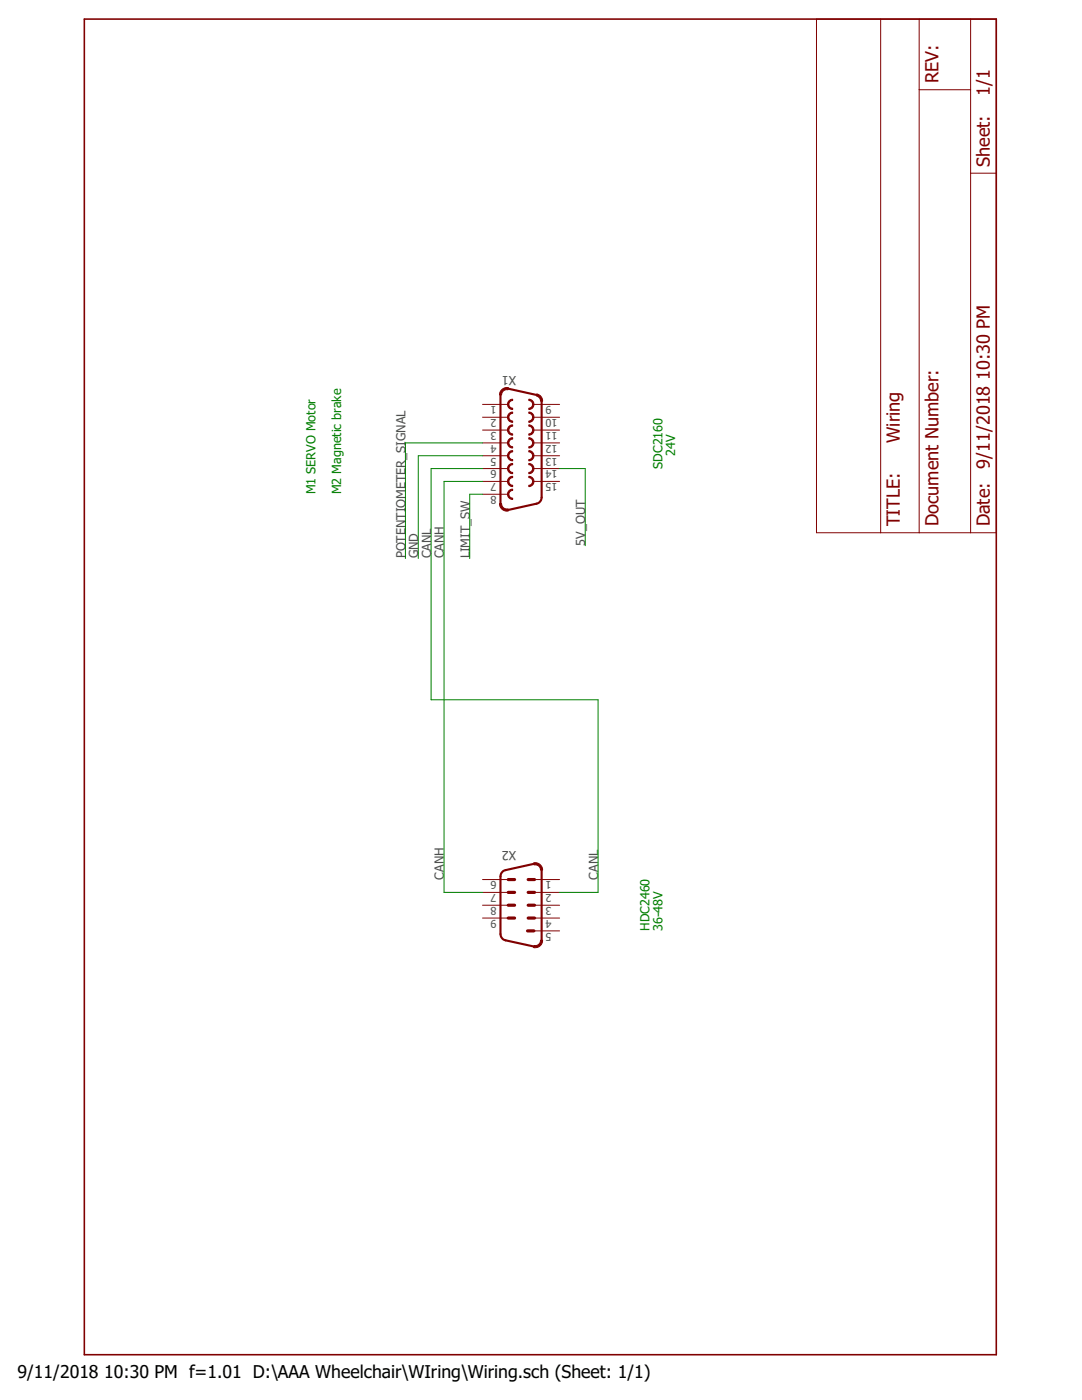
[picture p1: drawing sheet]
<?xml version="1.0" encoding="utf-8"?>
<!DOCTYPE eagle SYSTEM "eagle.dtd">
<eagle version="8.3.2">
<drawing>
<settings>
<setting alwaysvectorfont="no"/>
<setting verticaltext="up"/>
</settings>
<grid distance="0.1" unitdist="inch" unit="inch" style="lines" multiple="1" display="no" altdistance="0.01" altunitdist="inch" altunit="inch"/>
<schematic xreflabel="%N (%S.%C%R)" xrefpart="/%S.%C%R">
<libraries>
<library name="frames">
<symbols>
<symbol name="DINA4_L">
<frame x1="0" y1="0" x2="264.16" y2="180.34" columns="4" rows="4" layer="94" border-left="no" border-top="no" border-right="no" border-bottom="no"/>
</symbol>
<symbol name="DOCFIELD">
<wire x1="0" y1="0" x2="71.12" y2="0" width="0.1016" layer="94"/>
<wire x1="101.6" y1="15.24" x2="87.63" y2="15.24" width="0.1016" layer="94"/>
<wire x1="0" y1="0" x2="0" y2="5.08" width="0.1016" layer="94"/>
<wire x1="0" y1="5.08" x2="71.12" y2="5.08" width="0.1016" layer="94"/>
<wire x1="0" y1="5.08" x2="0" y2="15.24" width="0.1016" layer="94"/>
<wire x1="101.6" y1="15.24" x2="101.6" y2="5.08" width="0.1016" layer="94"/>
<wire x1="71.12" y1="5.08" x2="71.12" y2="0" width="0.1016" layer="94"/>
<wire x1="71.12" y1="5.08" x2="87.63" y2="5.08" width="0.1016" layer="94"/>
<wire x1="71.12" y1="0" x2="101.6" y2="0" width="0.1016" layer="94"/>
<wire x1="87.63" y1="15.24" x2="87.63" y2="5.08" width="0.1016" layer="94"/>
<wire x1="87.63" y1="15.24" x2="0" y2="15.24" width="0.1016" layer="94"/>
<wire x1="87.63" y1="5.08" x2="101.6" y2="5.08" width="0.1016" layer="94"/>
<wire x1="101.6" y1="5.08" x2="101.6" y2="0" width="0.1016" layer="94"/>
<wire x1="0" y1="15.24" x2="0" y2="22.86" width="0.1016" layer="94"/>
<wire x1="101.6" y1="35.56" x2="0" y2="35.56" width="0.1016" layer="94"/>
<wire x1="101.6" y1="35.56" x2="101.6" y2="22.86" width="0.1016" layer="94"/>
<wire x1="0" y1="22.86" x2="101.6" y2="22.86" width="0.1016" layer="94"/>
<wire x1="0" y1="22.86" x2="0" y2="35.56" width="0.1016" layer="94"/>
<wire x1="101.6" y1="22.86" x2="101.6" y2="15.24" width="0.1016" layer="94"/>
<text x="1.27" y="1.27" size="2.54" layer="94">Date:</text>
<text x="12.7" y="1.27" size="2.54" layer="94">&gt;LAST_DATE_TIME</text>
<text x="72.39" y="1.27" size="2.54" layer="94">Sheet:</text>
<text x="86.36" y="1.27" size="2.54" layer="94">&gt;SHEET</text>
<text x="88.9" y="11.43" size="2.54" layer="94">REV:</text>
<text x="1.27" y="19.05" size="2.54" layer="94">TITLE:</text>
<text x="1.27" y="11.43" size="2.54" layer="94">Document Number:</text>
<text x="17.78" y="19.05" size="2.54" layer="94">&gt;DRAWING_NAME</text>
</symbol>
</symbols>
<devicesets>
<deviceset name="DINA4_L" prefix="FRAME" uservalue="yes">
<gates>
<gate name="G$1" symbol="DINA4_L" x="0" y="0"/>
<gate name="G$2" symbol="DOCFIELD" x="162.56" y="0" addlevel="must"/>
</gates>
<devices>
<device name="">
<technologies>
<technology name=""/>
</technologies>
</device>
</devices>
</deviceset>
</devicesets>
</library>
<library name="con-subd">
<symbols>
<symbol name="M09">
<wire x1="-2.54" y1="5.08" x2="-1.27" y2="5.08" width="0.6096" layer="94"/>
<wire x1="-2.54" y1="2.54" x2="-1.27" y2="2.54" width="0.6096" layer="94"/>
<wire x1="1.397" y1="5.08" x2="2.667" y2="5.08" width="0.6096" layer="94"/>
<wire x1="1.397" y1="2.54" x2="2.667" y2="2.54" width="0.6096" layer="94"/>
<wire x1="-2.54" y1="0" x2="-1.27" y2="0" width="0.6096" layer="94"/>
<wire x1="-2.54" y1="-2.54" x2="-1.27" y2="-2.54" width="0.6096" layer="94"/>
<wire x1="1.397" y1="0" x2="2.667" y2="0" width="0.6096" layer="94"/>
<wire x1="1.397" y1="-2.54" x2="2.667" y2="-2.54" width="0.6096" layer="94"/>
<wire x1="1.27" y1="-5.08" x2="2.54" y2="-5.08" width="0.6096" layer="94"/>
<wire x1="2.5226" y1="-8.1718" x2="4.0637" y2="-6.9312" width="0.4064" layer="94" curve="102.322193" cap="flat"/>
<wire x1="2.5226" y1="-8.1718" x2="-3.0654" y2="-6.9494" width="0.4064" layer="94"/>
<wire x1="-4.064" y1="-5.7088" x2="-3.0654" y2="-6.9494" width="0.4064" layer="94" curve="77.657889"/>
<wire x1="-4.064" y1="5.7088" x2="-4.064" y2="-5.7088" width="0.4064" layer="94"/>
<wire x1="-4.064" y1="5.7088" x2="-3.0654" y2="6.9494" width="0.4064" layer="94" curve="-77.657889"/>
<wire x1="4.064" y1="6.9312" x2="4.064" y2="-6.9312" width="0.4064" layer="94"/>
<wire x1="2.5226" y1="8.1718" x2="-3.0654" y2="6.9494" width="0.4064" layer="94"/>
<wire x1="2.5226" y1="8.1719" x2="4.064" y2="6.9312" width="0.4064" layer="94" curve="-102.337599" cap="flat"/>
<text x="-3.81" y="-10.795" size="1.778" layer="96">&gt;VALUE</text>
<text x="-3.81" y="8.89" size="1.778" layer="95">&gt;NAME</text>
<pin name="1" x="7.62" y="5.08" visible="pad" length="middle" direction="pas" rot="R180"/>
<pin name="6" x="-7.62" y="5.08" visible="pad" length="middle" direction="pas"/>
<pin name="2" x="7.62" y="2.54" visible="pad" length="middle" direction="pas" rot="R180"/>
<pin name="7" x="-7.62" y="2.54" visible="pad" length="middle" direction="pas"/>
<pin name="3" x="7.62" y="0" visible="pad" length="middle" direction="pas" rot="R180"/>
<pin name="8" x="-7.62" y="0" visible="pad" length="middle" direction="pas"/>
<pin name="4" x="7.62" y="-2.54" visible="pad" length="middle" direction="pas" rot="R180"/>
<pin name="9" x="-7.62" y="-2.54" visible="pad" length="middle" direction="pas"/>
<pin name="5" x="7.62" y="-5.08" visible="pad" length="middle" direction="pas" rot="R180"/>
</symbol>
<symbol name="F15">
<wire x1="-1.651" y1="8.509" x2="-1.651" y2="6.731" width="0.254" layer="94" curve="180" cap="flat"/>
<wire x1="1.524" y1="6.731" x2="1.524" y2="8.509" width="0.254" layer="94" curve="180" cap="flat"/>
<wire x1="-1.651" y1="5.969" x2="-1.651" y2="4.191" width="0.254" layer="94" curve="180" cap="flat"/>
<wire x1="1.524" y1="4.191" x2="1.524" y2="5.969" width="0.254" layer="94" curve="180" cap="flat"/>
<wire x1="-1.651" y1="3.429" x2="-1.651" y2="1.651" width="0.254" layer="94" curve="180" cap="flat"/>
<wire x1="1.524" y1="1.651" x2="1.524" y2="3.429" width="0.254" layer="94" curve="180" cap="flat"/>
<wire x1="-1.651" y1="0.889" x2="-1.651" y2="-0.889" width="0.254" layer="94" curve="180" cap="flat"/>
<wire x1="1.524" y1="-0.889" x2="1.524" y2="0.889" width="0.254" layer="94" curve="180" cap="flat"/>
<wire x1="-1.651" y1="-1.651" x2="-1.651" y2="-3.429" width="0.254" layer="94" curve="180" cap="flat"/>
<wire x1="1.524" y1="-3.429" x2="1.524" y2="-1.651" width="0.254" layer="94" curve="180" cap="flat"/>
<wire x1="-1.651" y1="-4.191" x2="-1.651" y2="-5.969" width="0.254" layer="94" curve="180" cap="flat"/>
<wire x1="1.524" y1="-5.969" x2="1.524" y2="-4.191" width="0.254" layer="94" curve="180" cap="flat"/>
<wire x1="-1.651" y1="-6.731" x2="-1.651" y2="-8.509" width="0.254" layer="94" curve="180" cap="flat"/>
<wire x1="1.524" y1="-8.509" x2="1.524" y2="-6.731" width="0.254" layer="94" curve="180" cap="flat"/>
<wire x1="-1.651" y1="-9.271" x2="-1.651" y2="-11.049" width="0.254" layer="94" curve="180" cap="flat"/>
<wire x1="-4.064" y1="9.4712" x2="-2.5226" y2="10.712" width="0.4064" layer="94" curve="-102.324066" cap="flat"/>
<wire x1="-2.5226" y1="10.7118" x2="3.0654" y2="9.4894" width="0.4064" layer="94"/>
<wire x1="3.0654" y1="9.4895" x2="4.0642" y2="8.2488" width="0.4064" layer="94" curve="-77.655139" cap="flat"/>
<wire x1="4.064" y1="-10.7888" x2="4.064" y2="8.2488" width="0.4064" layer="94"/>
<wire x1="3.0654" y1="-12.0294" x2="4.064" y2="-10.7888" width="0.4064" layer="94" curve="77.657889"/>
<wire x1="-4.064" y1="-12.0112" x2="-4.064" y2="9.4712" width="0.4064" layer="94"/>
<wire x1="-2.5226" y1="-13.2518" x2="3.0654" y2="-12.0294" width="0.4064" layer="94"/>
<wire x1="-4.064" y1="-12.0112" x2="-2.5226" y2="-13.2519" width="0.4064" layer="94" curve="102.337599" cap="flat"/>
<text x="-4.445" y="-15.875" size="1.778" layer="96">&gt;VALUE</text>
<text x="-3.81" y="11.43" size="1.778" layer="95">&gt;NAME</text>
<pin name="1" x="-7.62" y="7.62" visible="pad" length="middle" direction="pas"/>
<pin name="2" x="-7.62" y="5.08" visible="pad" length="middle" direction="pas"/>
<pin name="3" x="-7.62" y="2.54" visible="pad" length="middle" direction="pas"/>
<pin name="4" x="-7.62" y="0" visible="pad" length="middle" direction="pas"/>
<pin name="5" x="-7.62" y="-2.54" visible="pad" length="middle" direction="pas"/>
<pin name="6" x="-7.62" y="-5.08" visible="pad" length="middle" direction="pas"/>
<pin name="7" x="-7.62" y="-7.62" visible="pad" length="middle" direction="pas"/>
<pin name="8" x="-7.62" y="-10.16" visible="pad" length="middle" direction="pas"/>
<pin name="9" x="7.62" y="7.62" visible="pad" length="middle" direction="pas" rot="R180"/>
<pin name="10" x="7.62" y="5.08" visible="pad" length="middle" direction="pas" rot="R180"/>
<pin name="11" x="7.62" y="2.54" visible="pad" length="middle" direction="pas" rot="R180"/>
<pin name="12" x="7.62" y="0" visible="pad" length="middle" direction="pas" rot="R180"/>
<pin name="13" x="7.62" y="-2.54" visible="pad" length="middle" direction="pas" rot="R180"/>
<pin name="14" x="7.62" y="-5.08" visible="pad" length="middle" direction="pas" rot="R180"/>
<pin name="15" x="7.62" y="-7.62" visible="pad" length="middle" direction="pas" rot="R180"/>
</symbol>
</symbols>
<devicesets>
<deviceset name="M09" prefix="X" uservalue="yes">
<gates>
<gate name="-1" symbol="M09" x="0" y="0"/>
</gates>
<devices>
<device name="D" package="M09D">
<connects>
<connect gate="-1" pin="1" pad="1"/>
<connect gate="-1" pin="2" pad="2"/>
<connect gate="-1" pin="3" pad="3"/>
<connect gate="-1" pin="4" pad="4"/>
<connect gate="-1" pin="5" pad="5"/>
<connect gate="-1" pin="6" pad="6"/>
<connect gate="-1" pin="7" pad="7"/>
<connect gate="-1" pin="8" pad="8"/>
<connect gate="-1" pin="9" pad="9"/>
</connects>
<package3dinstances>
<package3dinstance package3d_urn="urn:adsk.eagle:package:10300/1"/>
</package3dinstances>
<technologies>
<technology name="">
<attribute name="MF" value="" constant="no"/>
<attribute name="MPN" value="" constant="no"/>
<attribute name="OC_FARNELL" value="unknown" constant="no"/>
<attribute name="OC_NEWARK" value="unknown" constant="no"/>
</technology>
</technologies>
</device>
<device name="H" package="M09H">
<connects>
<connect gate="-1" pin="1" pad="1"/>
<connect gate="-1" pin="2" pad="2"/>
<connect gate="-1" pin="3" pad="3"/>
<connect gate="-1" pin="4" pad="4"/>
<connect gate="-1" pin="5" pad="5"/>
<connect gate="-1" pin="6" pad="6"/>
<connect gate="-1" pin="7" pad="7"/>
<connect gate="-1" pin="8" pad="8"/>
<connect gate="-1" pin="9" pad="9"/>
</connects>
<package3dinstances>
<package3dinstance package3d_urn="urn:adsk.eagle:package:10299/1"/>
</package3dinstances>
<technologies>
<technology name="">
<attribute name="MF" value="" constant="no"/>
<attribute name="MPN" value="" constant="no"/>
<attribute name="OC_FARNELL" value="unknown" constant="no"/>
<attribute name="OC_NEWARK" value="unknown" constant="no"/>
</technology>
</technologies>
</device>
<device name="HP" package="M09HP">
<connects>
<connect gate="-1" pin="1" pad="1"/>
<connect gate="-1" pin="2" pad="2"/>
<connect gate="-1" pin="3" pad="3"/>
<connect gate="-1" pin="4" pad="4"/>
<connect gate="-1" pin="5" pad="5"/>
<connect gate="-1" pin="6" pad="6"/>
<connect gate="-1" pin="7" pad="7"/>
<connect gate="-1" pin="8" pad="8"/>
<connect gate="-1" pin="9" pad="9"/>
</connects>
<package3dinstances>
<package3dinstance package3d_urn="urn:adsk.eagle:package:10236/1"/>
</package3dinstances>
<technologies>
<technology name="">
<attribute name="MF" value="" constant="no"/>
<attribute name="MPN" value="" constant="no"/>
<attribute name="OC_FARNELL" value="unknown" constant="no"/>
<attribute name="OC_NEWARK" value="unknown" constant="no"/>
</technology>
</technologies>
</device>
<device name="V" package="M09V">
<connects>
<connect gate="-1" pin="1" pad="1"/>
<connect gate="-1" pin="2" pad="2"/>
<connect gate="-1" pin="3" pad="3"/>
<connect gate="-1" pin="4" pad="4"/>
<connect gate="-1" pin="5" pad="5"/>
<connect gate="-1" pin="6" pad="6"/>
<connect gate="-1" pin="7" pad="7"/>
<connect gate="-1" pin="8" pad="8"/>
<connect gate="-1" pin="9" pad="9"/>
</connects>
<package3dinstances>
<package3dinstance package3d_urn="urn:adsk.eagle:package:10298/1"/>
</package3dinstances>
<technologies>
<technology name="">
<attribute name="MF" value="" constant="no"/>
<attribute name="MPN" value="" constant="no"/>
<attribute name="OC_FARNELL" value="unknown" constant="no"/>
<attribute name="OC_NEWARK" value="unknown" constant="no"/>
</technology>
</technologies>
</device>
<device name="VP" package="M09VP">
<connects>
<connect gate="-1" pin="1" pad="1"/>
<connect gate="-1" pin="2" pad="2"/>
<connect gate="-1" pin="3" pad="3"/>
<connect gate="-1" pin="4" pad="4"/>
<connect gate="-1" pin="5" pad="5"/>
<connect gate="-1" pin="6" pad="6"/>
<connect gate="-1" pin="7" pad="7"/>
<connect gate="-1" pin="8" pad="8"/>
<connect gate="-1" pin="9" pad="9"/>
</connects>
<package3dinstances>
<package3dinstance package3d_urn="urn:adsk.eagle:package:10235/1"/>
</package3dinstances>
<technologies>
<technology name="">
<attribute name="MF" value="" constant="no"/>
<attribute name="MPN" value="" constant="no"/>
<attribute name="OC_FARNELL" value="unknown" constant="no"/>
<attribute name="OC_NEWARK" value="unknown" constant="no"/>
</technology>
</technologies>
</device>
<device name="VB" package="M09VB">
<connects>
<connect gate="-1" pin="1" pad="1"/>
<connect gate="-1" pin="2" pad="2"/>
<connect gate="-1" pin="3" pad="3"/>
<connect gate="-1" pin="4" pad="4"/>
<connect gate="-1" pin="5" pad="5"/>
<connect gate="-1" pin="6" pad="6"/>
<connect gate="-1" pin="7" pad="7"/>
<connect gate="-1" pin="8" pad="8"/>
<connect gate="-1" pin="9" pad="9"/>
</connects>
<package3dinstances>
<package3dinstance package3d_urn="urn:adsk.eagle:package:10296/1"/>
</package3dinstances>
<technologies>
<technology name="">
<attribute name="MF" value="" constant="no"/>
<attribute name="MPN" value="" constant="no"/>
<attribute name="OC_FARNELL" value="unknown" constant="no"/>
<attribute name="OC_NEWARK" value="unknown" constant="no"/>
</technology>
</technologies>
</device>
<device name="-182" package="182-009-MALE">
<connects>
<connect gate="-1" pin="1" pad="1"/>
<connect gate="-1" pin="2" pad="2"/>
<connect gate="-1" pin="3" pad="3"/>
<connect gate="-1" pin="4" pad="4"/>
<connect gate="-1" pin="5" pad="5"/>
<connect gate="-1" pin="6" pad="6"/>
<connect gate="-1" pin="7" pad="7"/>
<connect gate="-1" pin="8" pad="8"/>
<connect gate="-1" pin="9" pad="9"/>
</connects>
<package3dinstances>
<package3dinstance package3d_urn="urn:adsk.eagle:package:10301/1"/>
</package3dinstances>
<technologies>
<technology name="">
<attribute name="MF" value="" constant="no"/>
<attribute name="MPN" value="" constant="no"/>
<attribute name="OC_FARNELL" value="unknown" constant="no"/>
<attribute name="OC_NEWARK" value="unknown" constant="no"/>
</technology>
</technologies>
</device>
<device name="SMT" package="M09SMT">
<connects>
<connect gate="-1" pin="1" pad="1"/>
<connect gate="-1" pin="2" pad="2"/>
<connect gate="-1" pin="3" pad="3"/>
<connect gate="-1" pin="4" pad="4"/>
<connect gate="-1" pin="5" pad="5"/>
<connect gate="-1" pin="6" pad="6"/>
<connect gate="-1" pin="7" pad="7"/>
<connect gate="-1" pin="8" pad="8"/>
<connect gate="-1" pin="9" pad="9"/>
</connects>
<package3dinstances>
<package3dinstance package3d_urn="urn:adsk.eagle:package:10233/1"/>
</package3dinstances>
<technologies>
<technology name=""/>
</technologies>
</device>
</devices>
</deviceset>
<deviceset name="F15" prefix="X" uservalue="yes">
<gates>
<gate name="-1" symbol="F15" x="0" y="0"/>
</gates>
<devices>
<device name="D" package="F15D">
<connects>
<connect gate="-1" pin="1" pad="1"/>
<connect gate="-1" pin="10" pad="10"/>
<connect gate="-1" pin="11" pad="11"/>
<connect gate="-1" pin="12" pad="12"/>
<connect gate="-1" pin="13" pad="13"/>
<connect gate="-1" pin="14" pad="14"/>
<connect gate="-1" pin="15" pad="15"/>
<connect gate="-1" pin="2" pad="2"/>
<connect gate="-1" pin="3" pad="3"/>
<connect gate="-1" pin="4" pad="4"/>
<connect gate="-1" pin="5" pad="5"/>
<connect gate="-1" pin="6" pad="6"/>
<connect gate="-1" pin="7" pad="7"/>
<connect gate="-1" pin="8" pad="8"/>
<connect gate="-1" pin="9" pad="9"/>
</connects>
<package3dinstances>
<package3dinstance package3d_urn="urn:adsk.eagle:package:10283/1"/>
</package3dinstances>
<technologies>
<technology name="">
<attribute name="MF" value="" constant="no"/>
<attribute name="MPN" value="" constant="no"/>
<attribute name="OC_FARNELL" value="unknown" constant="no"/>
<attribute name="OC_NEWARK" value="unknown" constant="no"/>
</technology>
</technologies>
</device>
<device name="H" package="F15H">
<connects>
<connect gate="-1" pin="1" pad="1"/>
<connect gate="-1" pin="10" pad="10"/>
<connect gate="-1" pin="11" pad="11"/>
<connect gate="-1" pin="12" pad="12"/>
<connect gate="-1" pin="13" pad="13"/>
<connect gate="-1" pin="14" pad="14"/>
<connect gate="-1" pin="15" pad="15"/>
<connect gate="-1" pin="2" pad="2"/>
<connect gate="-1" pin="3" pad="3"/>
<connect gate="-1" pin="4" pad="4"/>
<connect gate="-1" pin="5" pad="5"/>
<connect gate="-1" pin="6" pad="6"/>
<connect gate="-1" pin="7" pad="7"/>
<connect gate="-1" pin="8" pad="8"/>
<connect gate="-1" pin="9" pad="9"/>
</connects>
<package3dinstances>
<package3dinstance package3d_urn="urn:adsk.eagle:package:10288/1"/>
</package3dinstances>
<technologies>
<technology name="">
<attribute name="MF" value="" constant="no"/>
<attribute name="MPN" value="" constant="no"/>
<attribute name="OC_FARNELL" value="unknown" constant="no"/>
<attribute name="OC_NEWARK" value="unknown" constant="no"/>
</technology>
</technologies>
</device>
<device name="HP" package="F15HP">
<connects>
<connect gate="-1" pin="1" pad="1"/>
<connect gate="-1" pin="10" pad="10"/>
<connect gate="-1" pin="11" pad="11"/>
<connect gate="-1" pin="12" pad="12"/>
<connect gate="-1" pin="13" pad="13"/>
<connect gate="-1" pin="14" pad="14"/>
<connect gate="-1" pin="15" pad="15"/>
<connect gate="-1" pin="2" pad="2"/>
<connect gate="-1" pin="3" pad="3"/>
<connect gate="-1" pin="4" pad="4"/>
<connect gate="-1" pin="5" pad="5"/>
<connect gate="-1" pin="6" pad="6"/>
<connect gate="-1" pin="7" pad="7"/>
<connect gate="-1" pin="8" pad="8"/>
<connect gate="-1" pin="9" pad="9"/>
</connects>
<package3dinstances>
<package3dinstance package3d_urn="urn:adsk.eagle:package:10231/1"/>
</package3dinstances>
<technologies>
<technology name="">
<attribute name="MF" value="" constant="no"/>
<attribute name="MPN" value="" constant="no"/>
<attribute name="OC_FARNELL" value="unknown" constant="no"/>
<attribute name="OC_NEWARK" value="unknown" constant="no"/>
</technology>
</technologies>
</device>
<device name="V" package="F15V">
<connects>
<connect gate="-1" pin="1" pad="1"/>
<connect gate="-1" pin="10" pad="10"/>
<connect gate="-1" pin="11" pad="11"/>
<connect gate="-1" pin="12" pad="12"/>
<connect gate="-1" pin="13" pad="13"/>
<connect gate="-1" pin="14" pad="14"/>
<connect gate="-1" pin="15" pad="15"/>
<connect gate="-1" pin="2" pad="2"/>
<connect gate="-1" pin="3" pad="3"/>
<connect gate="-1" pin="4" pad="4"/>
<connect gate="-1" pin="5" pad="5"/>
<connect gate="-1" pin="6" pad="6"/>
<connect gate="-1" pin="7" pad="7"/>
<connect gate="-1" pin="8" pad="8"/>
<connect gate="-1" pin="9" pad="9"/>
</connects>
<package3dinstances>
<package3dinstance package3d_urn="urn:adsk.eagle:package:10284/1"/>
</package3dinstances>
<technologies>
<technology name="">
<attribute name="MF" value="" constant="no"/>
<attribute name="MPN" value="" constant="no"/>
<attribute name="OC_FARNELL" value="unknown" constant="no"/>
<attribute name="OC_NEWARK" value="unknown" constant="no"/>
</technology>
</technologies>
</device>
<device name="VP" package="F15VP">
<connects>
<connect gate="-1" pin="1" pad="1"/>
<connect gate="-1" pin="10" pad="10"/>
<connect gate="-1" pin="11" pad="11"/>
<connect gate="-1" pin="12" pad="12"/>
<connect gate="-1" pin="13" pad="13"/>
<connect gate="-1" pin="14" pad="14"/>
<connect gate="-1" pin="15" pad="15"/>
<connect gate="-1" pin="2" pad="2"/>
<connect gate="-1" pin="3" pad="3"/>
<connect gate="-1" pin="4" pad="4"/>
<connect gate="-1" pin="5" pad="5"/>
<connect gate="-1" pin="6" pad="6"/>
<connect gate="-1" pin="7" pad="7"/>
<connect gate="-1" pin="8" pad="8"/>
<connect gate="-1" pin="9" pad="9"/>
</connects>
<package3dinstances>
<package3dinstance package3d_urn="urn:adsk.eagle:package:10255/1"/>
</package3dinstances>
<technologies>
<technology name="">
<attribute name="MF" value="" constant="no"/>
<attribute name="MPN" value="" constant="no"/>
<attribute name="OC_FARNELL" value="unknown" constant="no"/>
<attribute name="OC_NEWARK" value="unknown" constant="no"/>
</technology>
</technologies>
</device>
<device name="HDH" package="HDF15H">
<connects>
<connect gate="-1" pin="1" pad="1"/>
<connect gate="-1" pin="10" pad="10"/>
<connect gate="-1" pin="11" pad="11"/>
<connect gate="-1" pin="12" pad="12"/>
<connect gate="-1" pin="13" pad="13"/>
<connect gate="-1" pin="14" pad="14"/>
<connect gate="-1" pin="15" pad="15"/>
<connect gate="-1" pin="2" pad="2"/>
<connect gate="-1" pin="3" pad="3"/>
<connect gate="-1" pin="4" pad="4"/>
<connect gate="-1" pin="5" pad="5"/>
<connect gate="-1" pin="6" pad="6"/>
<connect gate="-1" pin="7" pad="7"/>
<connect gate="-1" pin="8" pad="8"/>
<connect gate="-1" pin="9" pad="9"/>
</connects>
<package3dinstances>
<package3dinstance package3d_urn="urn:adsk.eagle:package:10257/1"/>
</package3dinstances>
<technologies>
<technology name="">
<attribute name="MF" value="" constant="no"/>
<attribute name="MPN" value="" constant="no"/>
<attribute name="OC_FARNELL" value="unknown" constant="no"/>
<attribute name="OC_NEWARK" value="unknown" constant="no"/>
</technology>
</technologies>
</device>
<device name="HDV" package="HDF15V">
<connects>
<connect gate="-1" pin="1" pad="1"/>
<connect gate="-1" pin="10" pad="10"/>
<connect gate="-1" pin="11" pad="11"/>
<connect gate="-1" pin="12" pad="12"/>
<connect gate="-1" pin="13" pad="13"/>
<connect gate="-1" pin="14" pad="14"/>
<connect gate="-1" pin="15" pad="15"/>
<connect gate="-1" pin="2" pad="2"/>
<connect gate="-1" pin="3" pad="3"/>
<connect gate="-1" pin="4" pad="4"/>
<connect gate="-1" pin="5" pad="5"/>
<connect gate="-1" pin="6" pad="6"/>
<connect gate="-1" pin="7" pad="7"/>
<connect gate="-1" pin="8" pad="8"/>
<connect gate="-1" pin="9" pad="9"/>
</connects>
<package3dinstances>
<package3dinstance package3d_urn="urn:adsk.eagle:package:10259/1"/>
</package3dinstances>
<technologies>
<technology name="">
<attribute name="MF" value="" constant="no"/>
<attribute name="MPN" value="" constant="no"/>
<attribute name="OC_FARNELL" value="unknown" constant="no"/>
<attribute name="OC_NEWARK" value="unknown" constant="no"/>
</technology>
</technologies>
</device>
<device name="VB" package="F15VB">
<connects>
<connect gate="-1" pin="1" pad="1"/>
<connect gate="-1" pin="10" pad="10"/>
<connect gate="-1" pin="11" pad="11"/>
<connect gate="-1" pin="12" pad="12"/>
<connect gate="-1" pin="13" pad="13"/>
<connect gate="-1" pin="14" pad="14"/>
<connect gate="-1" pin="15" pad="15"/>
<connect gate="-1" pin="2" pad="2"/>
<connect gate="-1" pin="3" pad="3"/>
<connect gate="-1" pin="4" pad="4"/>
<connect gate="-1" pin="5" pad="5"/>
<connect gate="-1" pin="6" pad="6"/>
<connect gate="-1" pin="7" pad="7"/>
<connect gate="-1" pin="8" pad="8"/>
<connect gate="-1" pin="9" pad="9"/>
</connects>
<package3dinstances>
<package3dinstance package3d_urn="urn:adsk.eagle:package:10285/1"/>
</package3dinstances>
<technologies>
<technology name="">
<attribute name="MF" value="" constant="no"/>
<attribute name="MPN" value="" constant="no"/>
<attribute name="OC_FARNELL" value="unknown" constant="no"/>
<attribute name="OC_NEWARK" value="unknown" constant="no"/>
</technology>
</technologies>
</device>
</devices>
</deviceset>
</devicesets>
</library>
</libraries>
<attributes>
</attributes>
<variantdefs>
</variantdefs>
<classes>
<class number="0" name="default" width="0" drill="0">
</class>
</classes>
<parts>
<part name="FRAME1" library="frames" deviceset="DINA4_L" device=""/>
<part name="X2" library="con-subd" deviceset="M09" device="-182" package3d_urn="urn:adsk.eagle:package:10301/1"/>
<part name="X1" library="con-subd" deviceset="F15" device="V" package3d_urn="urn:adsk.eagle:package:10284/1"/>
</parts>
<sheets>
<sheet>
<plain>
<text x="93.98" y="73.66" size="1.778" layer="91">HDC2460</text>
<text x="185.42" y="71.12" size="1.778" layer="91">SDC2160</text>
<text x="187.96" y="68.58" size="1.778" layer="91">24V </text>
<text x="93.98" y="71.12" size="1.778" layer="91">36-48V</text>
<text x="180.34" y="139.7" size="1.778" layer="91">M1 SERVO Motor</text>
<text x="180.34" y="134.62" size="1.778" layer="91">M2 Magnetic brake</text>
</plain>
<instances>
<instance part="FRAME1" gate="G$1" x="10.16" y="5.08"/>
<instance part="FRAME1" gate="G$2" x="172.72" y="5.08"/>
<instance part="X2" gate="-1" x="99.06" y="99.06" rot="R270"/>
<instance part="X1" gate="-1" x="190.5" y="99.06" rot="R270"/>
</instances>
<busses>
</busses>
<nets>
<net name="CANH" class="0">
<segment>
<pinref part="X2" gate="-1" pin="7"/>
<wire x1="101.6" y1="106.68" x2="101.6" y2="114.3" width="0.1524" layer="91"/>
<wire x1="101.6" y1="114.3" x2="182.88" y2="114.3" width="0.1524" layer="91"/>
<label x="104.14" y="114.3" size="1.778" layer="95"/>
<pinref part="X1" gate="-1" pin="7"/>
<wire x1="182.88" y1="106.68" x2="182.88" y2="114.3" width="0.1524" layer="91"/>
<label x="167.64" y="114.3" size="1.778" layer="95"/>
</segment>
</net>
<net name="CANL" class="0">
<segment>
<pinref part="X1" gate="-1" pin="6"/>
<wire x1="185.42" y1="106.68" x2="185.42" y2="116.84" width="0.1524" layer="91"/>
<label x="167.64" y="116.84" size="1.778" layer="95"/>
<pinref part="X2" gate="-1" pin="2"/>
<wire x1="101.6" y1="91.44" x2="101.6" y2="83.82" width="0.1524" layer="91"/>
<wire x1="101.6" y1="83.82" x2="139.7" y2="83.82" width="0.1524" layer="91"/>
<label x="104.14" y="83.82" size="1.778" layer="95"/>
<wire x1="185.42" y1="116.84" x2="139.7" y2="116.84" width="0.1524" layer="91"/>
<wire x1="139.7" y1="116.84" x2="139.7" y2="83.82" width="0.1524" layer="91"/>
</segment>
</net>
<net name="GND" class="0">
<segment>
<pinref part="X1" gate="-1" pin="5"/>
<wire x1="187.96" y1="106.68" x2="187.96" y2="119.38" width="0.1524" layer="91"/>
<wire x1="187.96" y1="119.38" x2="167.64" y2="119.38" width="0.1524" layer="91"/>
<label x="167.64" y="119.38" size="1.778" layer="95"/>
</segment>
</net>
<net name="5V_OUT" class="0">
<segment>
<pinref part="X1" gate="-1" pin="14"/>
<wire x1="185.42" y1="91.44" x2="185.42" y2="86.36" width="0.1524" layer="91"/>
<wire x1="185.42" y1="86.36" x2="170.18" y2="86.36" width="0.1524" layer="91"/>
<label x="170.18" y="86.36" size="1.778" layer="95"/>
</segment>
</net>
<net name="POTENTIOMETER_SIGNAL" class="0">
<segment>
<pinref part="X1" gate="-1" pin="4"/>
<wire x1="190.5" y1="106.68" x2="190.5" y2="121.92" width="0.1524" layer="91"/>
<wire x1="190.5" y1="121.92" x2="167.64" y2="121.92" width="0.1524" layer="91"/>
<label x="167.64" y="121.92" size="1.778" layer="95"/>
</segment>
</net>
<net name="LIMIT_SW" class="0">
<segment>
<pinref part="X1" gate="-1" pin="8"/>
<wire x1="180.34" y1="106.68" x2="180.34" y2="109.22" width="0.1524" layer="91"/>
<wire x1="180.34" y1="109.22" x2="167.64" y2="109.22" width="0.1524" layer="91"/>
<label x="167.64" y="109.22" size="1.778" layer="95"/>
</segment>
</net>
</nets>
</sheet>
</sheets>
</schematic>
</drawing>
<compatibility>
<note version="8.2" severity="warning">
Since Version 8.2, EAGLE supports online libraries. The ids
of those online libraries will not be understood (or retained)
with this version.
</note>
<note version="8.3" severity="warning">
Since Version 8.3, EAGLE supports URNs for individual library
assets (packages, symbols, and devices). The URNs of those assets
will not be understood (or retained) with this version.
</note>
<note version="8.3" severity="warning">
Since Version 8.3, EAGLE supports the association of 3D packages
with devices in libraries, schematics, and board files. Those 3D
packages will not be understood (or retained) with this version.
</note>
</compatibility>
</eagle>
